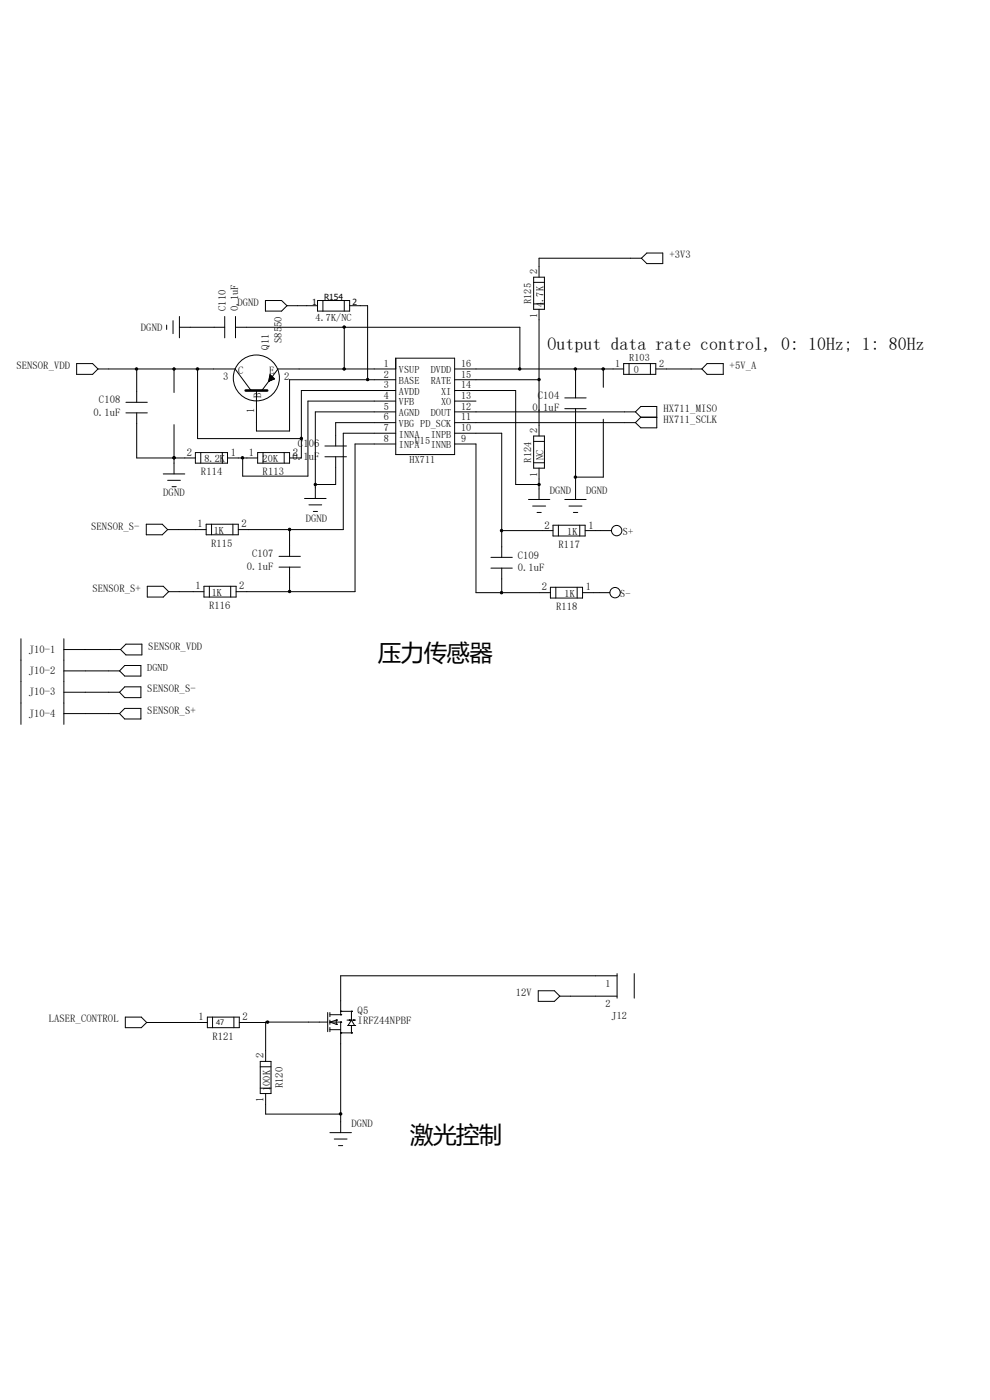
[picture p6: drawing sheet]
<svg xmlns="http://www.w3.org/2000/svg" width="210mm" height="297mm" viewBox="0 0 210 297" stroke-linecap="round" stroke-linejoin="round" font-family="sans-serif">
<g fill="none" stroke="#000" stroke-width=".21">
<path d="M113.2 58.8h2.3v6.8h-2.3zM113.2 59.9h2.3M136.1 54.8h-21.8v4M136.1 54.8l1.1-1.1h3.4v2.2h-3.4zM16.3 77.1h3.3l1.2 1.2-1.2 1.1h-3.3zM20.8 78.3h29.1l3.4 4.5M29 78.3v7M35.3 69v.9M36.7 68v2.8M36.9 78.3v5M38.1 69.4h9.6M38.1 67.1v4.6"/>
<path d="M41.9 78.3v14.7h22M47.7 67.1v4.6M50 67.1v4.6M50 69.4h60.3v8.9M56.3 63.8h3.4l1.2 1.1-1.2 1.1h-3.4zM57.2 79.8v1M57.2 79.8h.4M57.3 79.5l1 .9-1.3 .5zM57.3 79.5h.1M57.4 79.6v1.1M57.6 79.8v.8M60.9 64.9h6.5"/>
<path d="M67.4 63.8h6.8v2.2h-6.8zM68.5 63.8v2.2M73 63.8v2.2M73 69.4v8.9M74.2 64.9h3.8v15.7M83.9 76h12.5v20.4h-12.5zM83.9 78.3h-24.9l-3.5 4.5M96.4 78.3h35.9M113.2 64.5h2.3M114.3 65.6v26.9M122.1 78.3v6.1M128 78.3v3.9"/>
<path d="M132.3 77.1h6.8v2.3h-6.8zM133.4 77.1v2.3M138 77.1v2.3M139.1 78.3h9.8M150 77.1h3.4v2.3h-3.4l-1.1-1.1zM26.7 85.3h4.5M26.7 87.6h4.5M29 87.6v9.6h12.4M36.9 97.2h.1M36.9 90.1v10.4M41.4 96h6.9v2.3h-6.9zM42.6 96v2.3"/>
<path d="M47.2 96v2.3M48.3 97.2h6.4M54.7 96h6.7v2.3h-6.7zM55.8 96v2.3M57 80.9h.1M57.1 80.7h.4M57.1 80.5h1M57.1 80.3h1M57.2 80h.7v.5M58.1 80.3v.1M60.3 96v2.3M68.9 94.6h4.6"/>
<path d="M68.9 96.9h4.6M71.2 96.9v5.9h-4.3M83.9 80.6h-22.5v10.8h-7v-8.6M83.9 82.8h-20v14.4h-2.5M83.9 85.1h-18.6v15.9h-13.8v-3.8M83.9 87.4h-17v18.3M83.9 89.7h-12.7v4.9M83.9 91.9h-11.1v20.5h-22.3M83.9 94.2h-8.6v31.3h-25.2M96.4 80.6h17.9M96.4 82.8h13v20h4.9M96.4 85.1h4.6"/>
<path d="M96.4 87.4h38.4M96.4 89.7h38.4M96.4 91.9h10v26.3M96.4 94.2h4.6v31.5h15.8M113.2 92.5h2.3v6.8h-2.3zM113.2 98.2h2.3M113.2 93.6h2.3M114.3 99.3v6.7M119.8 84.4h4.5M119.8 86.7h4.5M122.1 86.7v19.3M128 88.9v12.3h-5.9"/>
<path d="M134.8 87.4l1.1 1.1M134.8 87.4l1.1-1.2h3.4v4.6h-3.4l-1.1-1.1M135.9 88.5h3.4M135.9 88.5l-1.1 1.2M31 111.2h3.4l1.2 1.2-1.2 1.1h-3.4zM34.6 100.5h4.6M35.6 112.4h8.1M35.6 101.9h2.7M36.5 103.3h.9M43.7 111.2h6.8v2.3h-6.8zM44.9 111.2v2.3M49.4 111.2v2.3"/>
<path d="M59.2 118h4.5M61.4 112.4v5.6M64.6 105.7h4.6M65.5 107.1h2.7M66.5 108.5h.9M104.1 118.2h4.6M106.4 112.6h10.9M112.1 106h4.5M113 107.4h2.7M113.9 108.7h.9M117.3 111.4h6.8v2.3h-6.8zM118.4 111.4v2.3"/>
<path d="M119.8 106h4.5M120.7 107.4h2.7M121.6 108.7h1M123 111.4v2.3M124.1 112.6h5.6M4.4 135.5v18.2M13.5 135.5v18.2M13.5 137.8h12.1M25.6 137.8l1.1-1.1h3.4v2.2h-3.4zM31.2 124.4h3.4l1.2 1.1-1.2 1.2h-3.4zM35.8 125.5h7.5M43.3 124.4h6.8v2.3h-6.8z"/>
<path d="M44.4 124.4v2.3M48.9 124.4v2.3M59.2 120.3h4.5M61.4 120.3v5.2M104.1 120.5h4.6M106.4 120.5v5.2M116.8 124.6h6.8v2.3h-6.8zM117.9 124.6v2.3M122.4 124.6v2.3M123.6 125.7h5.7M13.5 142.3h11.9M13.5 146.9h11.9"/>
<path d="M13.5 151.4h11.9M26.5 141.2h3.4v2.2h-3.4l-1.1-1.1zM26.5 145.7h3.4v2.3h-3.4l-1.1-1.1zM26.5 150.3h3.4v2.2h-3.4l-1.1-1.1zM26.6 215.8h3.4l1.1 1.1-1.1 1.1h-3.4zM31.1 216.9h12.9M44 215.8h6.8v2.2h-6.8zM45.1 215.8v2.2M49.6 215.8v2.2M56.8 216.8l-6 .1M69.5 216.8h-13.2v8.4M69.5 214.8v4.1"/>
<path d="M70 216.8l1.3 .5M70 215.3h2.3M70 216.8h2.3M70 218.4h2.3M70 214.8v.9M70 216.4v.9M70 218v.9M71.3 217.3h.1M71.3 216.4h.1M71.3 216.4v.9M71.3 216.4l-1.3 .4M72.3 215.3h.1"/>
<path d="M72.3 214.5h.1M72.3 216.8h.1M72.3 219.1h.1M72.3 216.8v23.5M72.3 214.5h2.2M72.3 219.1h2.2M73.6 216.4h1.8M73.8 217.6h.1M73.8 217.6h1.4M74.1 216.4h.1M74.5 214.5h.1M74.5 219.1h.1"/>
<path d="M74.5 216.4l-.7 1.2M74.5 216.4l.7 1.2M74.5 214.5v1.9M74.5 217.6v1.5M75 216.4h.1M75.2 217.6h.1M114.2 210.2h3.4l1.1 1.1-1.1 1.1h-3.4zM118.7 211.3h12.2M130.9 207h-58.6v8.3M130.9 206.5v5.3M134.5 206.5v5.3M55.2 225.2h2.3v6.8h-2.3z"/>
<path d="M55.2 230.8h2.3M55.2 226.3h2.3M56.3 232v4.3h16M72.3 236.3h.1M70 240.3h4.5M70.9 241.6h2.7M71.8 243h.9"/>
<circle cx="29" cy="78.3" r=".25"/>
<circle cx="36.9" cy="78.3" r=".25"/>
<circle cx="41.9" cy="78.3" r=".27"/>
<circle cx="73" cy="69.4" r=".27"/>
<circle cx="73" cy="78.3" r=".27"/>
<circle cx="110.2" cy="78.3" r=".25"/>
<circle cx="122" cy="78.3" r=".25"/>
<circle cx="128" cy="78.3" r=".27"/>
<circle cx="36.9" cy="97.1" r=".25"/>
<circle cx="51.4" cy="97.1" r=".25"/>
<circle cx="54.4" cy="80.2" r="4.9"/>
<circle cx="63.9" cy="93" r=".27"/>
<circle cx="78" cy="80.5" r=".25"/>
<circle cx="114.3" cy="80.5" r=".25"/>
<circle cx="61.4" cy="112.3" r=".27"/>
<circle cx="66.9" cy="102.8" r=".25"/>
<circle cx="106.4" cy="112.6" r=".25"/>
<circle cx="114.3" cy="102.8" r=".25"/>
<circle cx="122" cy="101.2" r=".25"/>
<circle cx="130.8" cy="112.6" r="1.1"/>
<circle cx="61.4" cy="125.5" r=".25"/>
<circle cx="106.4" cy="125.7" r=".25"/>
<circle cx="130.5" cy="125.7" r="1.1"/>
<circle cx="56.8" cy="216.8" r=".27"/>
<circle cx="72.3" cy="236.3" r=".27"/>
</g>
<path d="M52.1 82.8h4.6" fill="none" stroke="#000" stroke-width=".55"/>
<g fill="#000">
<circle cx="29" cy="78.3" r=".25"/>
<circle cx="36.9" cy="78.3" r=".25"/>
<circle cx="41.9" cy="78.3" r=".27"/>
<circle cx="73" cy="69.4" r=".27"/>
<circle cx="73" cy="78.3" r=".27"/>
<circle cx="110.2" cy="78.3" r=".25"/>
<circle cx="122" cy="78.3" r=".25"/>
<circle cx="128" cy="78.3" r=".27"/>
<circle cx="36.9" cy="97.1" r=".25"/>
<circle cx="51.4" cy="97.1" r=".25"/>
<circle cx="63.9" cy="93" r=".27"/>
<circle cx="78" cy="80.5" r=".25"/>
<circle cx="114.3" cy="80.5" r=".25"/>
<circle cx="61.4" cy="112.3" r=".27"/>
<circle cx="66.9" cy="102.8" r=".25"/>
<circle cx="106.4" cy="112.6" r=".25"/>
<circle cx="114.3" cy="102.8" r=".25"/>
<circle cx="122" cy="101.2" r=".25"/>
<circle cx="61.4" cy="125.5" r=".25"/>
<circle cx="106.4" cy="125.7" r=".25"/>
<circle cx="56.8" cy="216.8" r=".27"/>
<circle cx="72.3" cy="236.3" r=".27"/>
</g>
<g font-size="5">
<text x="80.1" y="140.3">压力传感器</text>
<text x="87" y="242.4">激光控制</text>
</g>
<text font-size="3.8" x="116.2" y="74.2">Output data rate control, 0: 10Hz; 1: 80Hz</text>
<g font-size="2.2">
<text x="113.9" y="58.1" transform="rotate(-90 113.9 58.1)">2</text>
<text x="142" y="54.8">+3V3</text>
<text x="47.9" y="66" transform="rotate(-90 47.9 66)">C110</text>
<text x="50.4" y="64.9">DGND</text>
<text x="50.5" y="66" transform="rotate(-90 50.5 66)">0.1uF</text>
<text x="112.6" y="64.5" transform="rotate(-90 112.6 64.5)">R125</text>
<text x="115.3" y="65.1" transform="rotate(-90 115.3 65.1)">4</text>
<text x="115.3" y="64" transform="rotate(-90 115.3 64)">.7K</text>
<text x="29.9" y="70.3">DGND</text>
<text x="59.8" y="69.4" transform="rotate(-90 59.8 69.4)">50</text>
<text x="66.9" y="68.1">4.7K/NC</text>
<text x="113.9" y="67.4" transform="rotate(-90 113.9 67.4)">1</text>
<text x="57" y="74.2" transform="rotate(-90 57 74.2)">Q11</text>
<text x="59.8" y="72.8" transform="rotate(-90 59.8 72.8)">S85</text>
<text x="81.4" y="77.9">1</text>
<text x="97.8" y="77.9">16</text>
<text x="130.5" y="77.9">1</text>
<text x="133.5" y="76.6">R103</text>
<text x="139.8" y="77.9">2</text>
<text x="3.5" y="78.3">SENSOR_VDD</text>
<text x="47.3" y="80.7">3</text>
<text x="50.5" y="79.2">C</text>
<text x="57.1" y="79.2">E</text>
<text x="60.3" y="80.7">2</text>
<text x="81.4" y="80.1">2</text>
<text x="81.4" y="82.4">3</text>
<text x="84.6" y="79.2">VSUP</text>
<text x="84.6" y="81.5">BASE</text>
<text x="84.6" y="83.8">AVDD</text>
<text x="91.4" y="81.5">RATE</text>
<text x="91.4" y="79.2">DVDD</text>
<text x="93.6" y="83.8">XI</text>
<text x="97.8" y="82.4">14</text>
<text x="97.8" y="80.1">15</text>
<text x="134.5" y="79.2">0</text>
<text x="154.8" y="78.3">+5V_A</text>
<text x="19.9" y="88.2">0.1uF</text>
<text x="21" y="85.6">C108</text>
<text x="53.9" y="87.6" transform="rotate(-90 53.9 87.6)">1</text>
<text x="55.4" y="84.4" transform="rotate(-90 55.4 84.4)">B</text>
<text x="81.4" y="84.6">4</text>
<text x="81.4" y="86.9">5</text>
<text x="81.4" y="89.2">6</text>
<text x="84.6" y="86">VFB</text>
<text x="84.6" y="88.3">AGND</text>
<text x="91.4" y="88.3">DOUT</text>
<text x="93.6" y="86">XO</text>
<text x="97.8" y="89.2">11</text>
<text x="97.8" y="86.9">12</text>
<text x="97.8" y="84.6">13</text>
<text x="112.9" y="87.3">0.1uF</text>
<text x="114.1" y="84.6">C104</text>
<text x="140.7" y="87.4">HX711_MISO</text>
<text x="140.7" y="89.7">HX711_SCLK</text>
<text x="63.2" y="94.9">C</text>
<text x="64.3" y="94.9">1</text>
<text x="65.5" y="94.9">06</text>
<text x="81.4" y="91.4">7</text>
<text x="81.4" y="93.7">8</text>
<text x="84.6" y="90.6">VBG PD_SCK</text>
<text x="84.6" y="92.8">INNA</text>
<text x="84.6" y="95.1">INPA</text>
<text x="88" y="94.2">U15</text>
<text x="91.4" y="95.1">INNB</text>
<text x="91.4" y="92.8">INPB</text>
<text x="97.8" y="93.7">9</text>
<text x="97.8" y="91.4">10</text>
<text x="113.9" y="91.8" transform="rotate(-90 113.9 91.8)">2</text>
<text x="39.7" y="96.7">2</text>
<text x="42.6" y="100.8">R114</text>
<text x="43.3" y="98.1">8.2K</text>
<text x="48.9" y="96.7">1</text>
<text x="52.8" y="96.7">1</text>
<text x="55.7" y="100.8">R113</text>
<text x="55.7" y="98.1">20K</text>
<text x="62.1" y="97.5">0.1</text>
<text x="62.1" y="96.7">2</text>
<text x="65.5" y="97.5">uF</text>
<text x="86.9" y="98.3">HX711</text>
<text x="112.6" y="98.1" transform="rotate(-90 112.6 98.1)">R124</text>
<text x="113.9" y="101.1" transform="rotate(-90 113.9 101.1)">1</text>
<text x="115.3" y="97.7" transform="rotate(-90 115.3 97.7)">NC</text>
<text x="34.6" y="105.3">DGND</text>
<text x="116.6" y="104.9">DGND</text>
<text x="124.3" y="104.9">DGND</text>
<text x="19.3" y="112.4">SENSOR_S-</text>
<text x="41.9" y="111.9">1</text>
<text x="45.3" y="113.3">1K</text>
<text x="51.2" y="111.9">2</text>
<text x="64.9" y="110.7">DGND</text>
<text x="115.5" y="112.1">2</text>
<text x="120.3" y="113.5">1K</text>
<text x="124.8" y="112.1">1</text>
<text x="132.1" y="113.5">S+</text>
<text x="44.8" y="116">R115</text>
<text x="53.5" y="118.2">C107</text>
<text x="109.8" y="118.5">C109</text>
<text x="118.5" y="116.2">R117</text>
<text x="19.6" y="125.5">SENSOR_S+</text>
<text x="41.4" y="125.1">1</text>
<text x="50.8" y="125.1">2</text>
<text x="52.3" y="120.9">0.1uF</text>
<text x="109.8" y="121.1">0.1uF</text>
<text x="114.9" y="125.3">2</text>
<text x="124.2" y="125.3">1</text>
<text x="44.4" y="129.2">R116</text>
<text x="44.9" y="126.4">1K</text>
<text x="117.9" y="129.4">R118</text>
<text x="119.8" y="126.7">1K</text>
<text x="131.6" y="126.7">S-</text>
<text x="31.5" y="137.8">SENSOR_VDD</text>
<text x="6.1" y="138.5">J10-1</text>
<text x="6.1" y="143">J10-2</text>
<text x="31.2" y="142.3">DGND</text>
<text x="6.1" y="147.5">J10-3</text>
<text x="31.2" y="146.9">SENSOR_S-</text>
<text x="6.1" y="152.1">J10-4</text>
<text x="31.2" y="151.4">SENSOR_S+</text>
<text x="128.4" y="209.3">1</text>
<text x="75.9" y="215.1">Q5</text>
<text x="109.4" y="211.3">12V</text>
<text x="128.4" y="213.6">2</text>
<text x="10.3" y="216.9">LASER_CONTROL</text>
<text x="42.1" y="216.5">1</text>
<text x="45" y="220.6">R121</text>
<text x="51.4" y="216.5">2</text>
<text x="75.9" y="217.3">IRFZ44NPBF</text>
<text x="129.7" y="216.1">J12</text>
<text x="55.9" y="224.5" transform="rotate(-90 55.9 224.5)">2</text>
<text x="55.9" y="233.8" transform="rotate(-90 55.9 233.8)">1</text>
<text x="57.3" y="231.4" transform="rotate(-90 57.3 231.4)">1</text>
<text x="57.3" y="230.3" transform="rotate(-90 57.3 230.3)">00K</text>
<text x="60" y="230.9" transform="rotate(-90 60 230.9)">R120</text>
<text x="74.5" y="239.1">DGND</text>
</g>
<g font-size="1.8">
<text x="66.2" y="64.6">1</text>
<text x="68.7" y="63.5">R154</text>
<text x="74.8" y="64.6">2</text>
</g>
<text font-size="1.6" x="45.8" y="217.5">47</text>
</svg>
